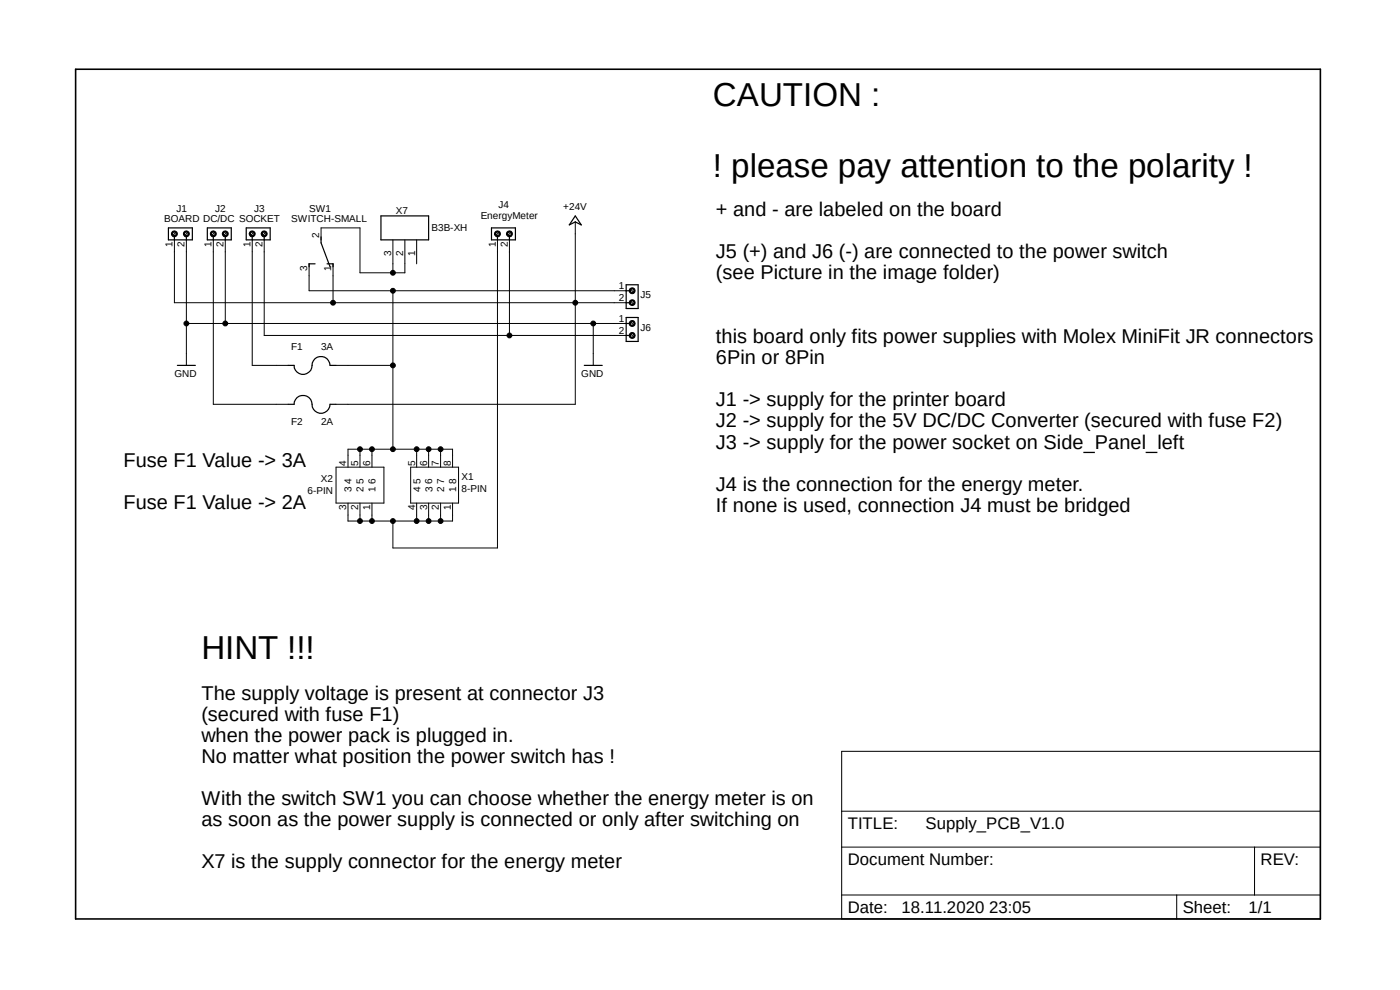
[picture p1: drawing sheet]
<?xml version="1.0" encoding="utf-8"?>
<!DOCTYPE eagle SYSTEM "eagle.dtd">
<!--
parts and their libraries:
Wurth_Connectors_WR-TBL Wire Protector: Copyright: Würth Elektronik
-->
<eagle version="9.6.2">
<drawing>
<settings>
<setting alwaysvectorfont="no"/>
<setting verticaltext="up"/>
</settings>
<grid distance="0.635" unitdist="mm" unit="mm" style="lines" multiple="1" display="no" altdistance="0.01" altunitdist="inch" altunit="inch"/>
<schematic xreflabel="%F%N/%S.%C%R" xrefpart="/%S.%C%R">
<fusionteam huburn="a.YnVzaW5lc3M6bXlnbXgzMjc4" projecturn="a.YnVzaW5lc3M6bXlnbXgzMjc4IzIwMjAwNTIwMjk5OTY3NTUx" folderUrn="urn:adsk.wipprod:fs.folder:co.1F2SFCsCQG-UAgFvUaN0Pg"  versionUrn="urn:adsk.wipprod:fs.file:vf.50f0NdwxRUGzM1-X60R8xw?version=1" camFileUrn="" camFileVersionUrn="" lastpublishedchangeguid="93209b25-4fe8-7736-ce1b-a40a2de08063"/>
<libraries>
<library name="frames">
<symbols>
<symbol name="DINA4_L">
<frame x1="0" y1="0" x2="264.16" y2="180.34" columns="4" rows="4" layer="94" border-left="no" border-top="no" border-right="no" border-bottom="no"/>
</symbol>
<symbol name="DOCFIELD">
<wire x1="0" y1="0" x2="71.12" y2="0" width="0.1016" layer="94"/>
<wire x1="101.6" y1="15.24" x2="87.63" y2="15.24" width="0.1016" layer="94"/>
<wire x1="0" y1="0" x2="0" y2="5.08" width="0.1016" layer="94"/>
<wire x1="0" y1="5.08" x2="71.12" y2="5.08" width="0.1016" layer="94"/>
<wire x1="0" y1="5.08" x2="0" y2="15.24" width="0.1016" layer="94"/>
<wire x1="101.6" y1="15.24" x2="101.6" y2="5.08" width="0.1016" layer="94"/>
<wire x1="71.12" y1="5.08" x2="71.12" y2="0" width="0.1016" layer="94"/>
<wire x1="71.12" y1="5.08" x2="87.63" y2="5.08" width="0.1016" layer="94"/>
<wire x1="71.12" y1="0" x2="101.6" y2="0" width="0.1016" layer="94"/>
<wire x1="87.63" y1="15.24" x2="87.63" y2="5.08" width="0.1016" layer="94"/>
<wire x1="87.63" y1="15.24" x2="0" y2="15.24" width="0.1016" layer="94"/>
<wire x1="87.63" y1="5.08" x2="101.6" y2="5.08" width="0.1016" layer="94"/>
<wire x1="101.6" y1="5.08" x2="101.6" y2="0" width="0.1016" layer="94"/>
<wire x1="0" y1="15.24" x2="0" y2="22.86" width="0.1016" layer="94"/>
<wire x1="101.6" y1="35.56" x2="0" y2="35.56" width="0.1016" layer="94"/>
<wire x1="101.6" y1="35.56" x2="101.6" y2="22.86" width="0.1016" layer="94"/>
<wire x1="0" y1="22.86" x2="101.6" y2="22.86" width="0.1016" layer="94"/>
<wire x1="0" y1="22.86" x2="0" y2="35.56" width="0.1016" layer="94"/>
<wire x1="101.6" y1="22.86" x2="101.6" y2="15.24" width="0.1016" layer="94"/>
<text x="1.27" y="1.27" size="2.54" layer="94">Date:</text>
<text x="12.7" y="1.27" size="2.54" layer="94">&gt;LAST_DATE_TIME</text>
<text x="72.39" y="1.27" size="2.54" layer="94">Sheet:</text>
<text x="86.36" y="1.27" size="2.54" layer="94">&gt;SHEET</text>
<text x="88.9" y="11.43" size="2.54" layer="94">REV:</text>
<text x="1.27" y="19.05" size="2.54" layer="94">TITLE:</text>
<text x="1.27" y="11.43" size="2.54" layer="94">Document Number:</text>
<text x="17.78" y="19.05" size="2.54" layer="94">&gt;DRAWING_NAME</text>
</symbol>
</symbols>
<devicesets>
<deviceset name="DINA4_L" prefix="FRAME" uservalue="yes">
<gates>
<gate name="G$1" symbol="DINA4_L" x="0" y="0"/>
<gate name="G$2" symbol="DOCFIELD" x="162.56" y="0" addlevel="must"/>
</gates>
<devices>
<device name="">
<technologies>
<technology name=""/>
</technologies>
</device>
</devices>
</deviceset>
</devicesets>
</library>
<library name="con-molex-minifit">
<symbols>
<symbol name="8-PIN">
<pin name="1" x="-6.35" y="3.81" length="short"/>
<pin name="2" x="-6.35" y="1.27" length="short"/>
<pin name="3" x="-6.35" y="-1.27" length="short"/>
<pin name="4" x="-6.35" y="-3.81" length="short"/>
<pin name="5" x="6.35" y="-3.81" length="short" rot="R180"/>
<pin name="6" x="6.35" y="-1.27" length="short" rot="R180"/>
<pin name="7" x="6.35" y="1.27" length="short" rot="R180"/>
<pin name="8" x="6.35" y="3.81" length="short" rot="R180"/>
<wire x1="-3.81" y1="5.08" x2="-3.81" y2="-5.08" width="0.2" layer="94"/>
<wire x1="-3.81" y1="-5.08" x2="3.81" y2="-5.08" width="0.2" layer="94"/>
<wire x1="3.81" y1="-5.08" x2="3.81" y2="5.08" width="0.2" layer="94"/>
<wire x1="3.81" y1="5.08" x2="-3.81" y2="5.08" width="0.2" layer="94"/>
<text x="-3.81" y="6.35" size="1.27" layer="95">&gt;NAME</text>
<text x="-3.81" y="-7.62" size="1.27" layer="96">&gt;VALUE</text>
</symbol>
<symbol name="6-PIN">
<pin name="1" x="-6.35" y="2.54" length="short"/>
<pin name="2" x="-6.35" y="0" length="short"/>
<pin name="3" x="-6.35" y="-2.54" length="short"/>
<pin name="4" x="6.35" y="-2.54" length="short" rot="R180"/>
<pin name="5" x="6.35" y="0" length="short" rot="R180"/>
<pin name="6" x="6.35" y="2.54" length="short" rot="R180"/>
<wire x1="-3.81" y1="5.08" x2="-3.81" y2="-5.08" width="0.2" layer="94"/>
<wire x1="-3.81" y1="-5.08" x2="3.81" y2="-5.08" width="0.2" layer="94"/>
<wire x1="3.81" y1="-5.08" x2="3.81" y2="5.08" width="0.2" layer="94"/>
<wire x1="3.81" y1="5.08" x2="-3.81" y2="5.08" width="0.2" layer="94"/>
<text x="-3.81" y="6.35" size="1.27" layer="95">&gt;NAME</text>
<text x="-3.81" y="-7.62" size="1.27" layer="96">&gt;VALUE</text>
</symbol>
</symbols>
<devicesets>
<deviceset name="8-PIN" prefix="X">
<gates>
<gate name="G$1" symbol="8-PIN" x="0" y="0"/>
</gates>
<devices>
<device name="" package="172447-0208">
<connects>
<connect gate="G$1" pin="1" pad="1"/>
<connect gate="G$1" pin="2" pad="2"/>
<connect gate="G$1" pin="3" pad="3"/>
<connect gate="G$1" pin="4" pad="4"/>
<connect gate="G$1" pin="5" pad="5"/>
<connect gate="G$1" pin="6" pad="6"/>
<connect gate="G$1" pin="7" pad="7"/>
<connect gate="G$1" pin="8" pad="8"/>
</connects>
<package3dinstances>
<package3dinstance package3d_urn="urn:adsk.eagle:package:23812236/6"/>
</package3dinstances>
<technologies>
<technology name=""/>
</technologies>
</device>
<device name="90" package="46991-1008">
<connects>
<connect gate="G$1" pin="1" pad="1"/>
<connect gate="G$1" pin="2" pad="2"/>
<connect gate="G$1" pin="3" pad="3"/>
<connect gate="G$1" pin="4" pad="4"/>
<connect gate="G$1" pin="5" pad="5"/>
<connect gate="G$1" pin="6" pad="6"/>
<connect gate="G$1" pin="7" pad="7"/>
<connect gate="G$1" pin="8" pad="8"/>
</connects>
<package3dinstances>
<package3dinstance package3d_urn="urn:adsk.eagle:package:23812237/3"/>
</package3dinstances>
<technologies>
<technology name=""/>
</technologies>
</device>
</devices>
</deviceset>
<deviceset name="6-PIN" prefix="X">
<gates>
<gate name="G$1" symbol="6-PIN" x="0" y="0"/>
</gates>
<devices>
<device name="" package="172447-1206">
<connects>
<connect gate="G$1" pin="1" pad="1"/>
<connect gate="G$1" pin="2" pad="2"/>
<connect gate="G$1" pin="3" pad="3"/>
<connect gate="G$1" pin="4" pad="4"/>
<connect gate="G$1" pin="5" pad="5"/>
<connect gate="G$1" pin="6" pad="6"/>
</connects>
<package3dinstances>
<package3dinstance package3d_urn="urn:adsk.eagle:package:24772424/2"/>
</package3dinstances>
<technologies>
<technology name=""/>
</technologies>
</device>
</devices>
</deviceset>
</devicesets>
</library>
<library name="supply1">
<symbols>
<symbol name="+24V">
<wire x1="1.27" y1="-0.635" x2="0" y2="0" width="0.254" layer="94"/>
<wire x1="0" y1="0" x2="-1.27" y2="-0.635" width="0.254" layer="94"/>
<wire x1="1.27" y1="-0.635" x2="0" y2="1.27" width="0.254" layer="94"/>
<wire x1="0" y1="1.27" x2="-1.27" y2="-0.635" width="0.254" layer="94"/>
<text x="-2.54" y="-5.08" size="1.778" layer="96" rot="R90">&gt;VALUE</text>
<pin name="+24V" x="0" y="-2.54" visible="off" length="short" direction="sup" rot="R90"/>
</symbol>
<symbol name="GND">
<wire x1="-1.905" y1="0" x2="1.905" y2="0" width="0.254" layer="94"/>
<text x="-2.54" y="-2.54" size="1.778" layer="96">&gt;VALUE</text>
<pin name="GND" x="0" y="2.54" visible="off" length="short" direction="sup" rot="R270"/>
</symbol>
</symbols>
<devicesets>
<deviceset name="+24V" prefix="P+">
<gates>
<gate name="1" symbol="+24V" x="0" y="0"/>
</gates>
<devices>
<device name="">
<technologies>
<technology name=""/>
</technologies>
</device>
</devices>
</deviceset>
<deviceset name="GND" prefix="GND">
<gates>
<gate name="1" symbol="GND" x="0" y="0"/>
</gates>
<devices>
<device name="">
<technologies>
<technology name=""/>
</technologies>
</device>
</devices>
</deviceset>
</devicesets>
</library>
<library name="Fuse Holder">
<symbols>
<symbol name="FUSE">
<pin name="1" x="-7.62" y="0" visible="off" length="short" direction="pas"/>
<pin name="2" x="7.62" y="0" visible="off" length="short" direction="pas" rot="R180"/>
<wire x1="0" y1="0" x2="-3.81" y2="0" width="0.254" layer="94" curve="180"/>
<wire x1="-5.08" y1="0" x2="-3.81" y2="0" width="0.254" layer="94"/>
<wire x1="0" y1="0" x2="3.81" y2="0" width="0.254" layer="94" curve="180"/>
<wire x1="3.81" y1="0" x2="5.08" y2="0" width="0.254" layer="94"/>
<text x="-2.54" y="3.302" size="1.27" layer="95">&gt;NAME</text>
<text x="-2.54" y="-4.064" size="1.27" layer="96">&gt;VALUE</text>
</symbol>
</symbols>
<devicesets>
<deviceset name="01530008Z" prefix="F">
<gates>
<gate name="G$1" symbol="FUSE" x="0" y="0"/>
</gates>
<devices>
<device name="" package="01530008Z">
<connects>
<connect gate="G$1" pin="1" pad="1"/>
<connect gate="G$1" pin="2" pad="2"/>
</connects>
<package3dinstances>
<package3dinstance package3d_urn="urn:adsk.eagle:package:15298256/3"/>
</package3dinstances>
<technologies>
<technology name="">
<attribute name="CREATED_BY" value=" PCBLayout.com" constant="no"/>
<attribute name="DIGIKEY_PARTNO" value="F065-ND" constant="no"/>
<attribute name="MANUFACTURER" value="Littelfuse Inc." constant="no"/>
<attribute name="MPN" value="01530008Z" constant="no"/>
</technology>
</technologies>
</device>
<device name="IMAXX" package="H7810">
<connects>
<connect gate="G$1" pin="1" pad="1"/>
<connect gate="G$1" pin="2" pad="2"/>
</connects>
<package3dinstances>
<package3dinstance package3d_urn="urn:adsk.eagle:package:23814259/4"/>
</package3dinstances>
<technologies>
<technology name=""/>
</technologies>
</device>
</devices>
</deviceset>
</devicesets>
</library>
<library name="Connector-JST-XH">
<symbols>
<symbol name="XH-3PIN">
<wire x1="2.54" y1="5.08" x2="2.54" y2="-5.08" width="0.254" layer="94"/>
<wire x1="2.54" y1="-5.08" x2="-2.54" y2="-5.08" width="0.254" layer="94"/>
<wire x1="-2.54" y1="-5.08" x2="-2.54" y2="5.08" width="0.254" layer="94"/>
<wire x1="-2.54" y1="5.08" x2="2.54" y2="5.08" width="0.254" layer="94"/>
<pin name="1" x="-7.62" y="2.54" visible="pad" length="middle" direction="pas"/>
<pin name="2" x="-7.62" y="0" visible="pad" length="middle" direction="pas"/>
<pin name="3" x="-7.62" y="-2.54" visible="pad" length="middle" direction="pas"/>
<text x="-5.08" y="6.096" size="1.778" layer="95">&gt;NAME</text>
<text x="-5.08" y="-7.62" size="1.778" layer="96">&gt;VALUE</text>
</symbol>
</symbols>
<devicesets>
<deviceset name="B3B-XH" prefix="X">
<gates>
<gate name="G$1" symbol="XH-3PIN" x="0" y="0"/>
</gates>
<devices>
<device name="" package="B3B-XH-A">
<connects>
<connect gate="G$1" pin="1" pad="1"/>
<connect gate="G$1" pin="2" pad="2"/>
<connect gate="G$1" pin="3" pad="3"/>
</connects>
<package3dinstances>
<package3dinstance package3d_urn="urn:adsk.eagle:package:20165677/4"/>
</package3dinstances>
<technologies>
<technology name=""/>
</technologies>
</device>
<device name="H" package="B3B-XH-H">
<connects>
<connect gate="G$1" pin="1" pad="1"/>
<connect gate="G$1" pin="2" pad="2"/>
<connect gate="G$1" pin="3" pad="3"/>
</connects>
<package3dinstances>
<package3dinstance package3d_urn="urn:adsk.eagle:package:21528331/4"/>
</package3dinstances>
<technologies>
<technology name=""/>
</technologies>
</device>
</devices>
</deviceset>
</devicesets>
</library>
<library name="Wurth_Connectors_WR-TBL Wire Protector">
<symbols>
<symbol name="2PINS_ENTRY">
<pin name="1" x="-2.54" y="-5.08" visible="pad" length="short" direction="pas" rot="R90"/>
<pin name="2" x="0" y="-5.08" visible="pad" length="short" direction="pas" rot="R90"/>
<wire x1="-3.81" y1="0" x2="1.27" y2="0" width="0.254" layer="94"/>
<wire x1="1.27" y1="-2.54" x2="0" y2="-2.54" width="0.254" layer="94"/>
<wire x1="0" y1="-2.54" x2="-2.54" y2="-2.54" width="0.254" layer="94"/>
<wire x1="-2.54" y1="-2.54" x2="-3.81" y2="-2.54" width="0.254" layer="94"/>
<wire x1="-3.81" y1="-2.54" x2="-3.81" y2="0" width="0.254" layer="94"/>
<wire x1="1.27" y1="0" x2="1.27" y2="-2.54" width="0.254" layer="94"/>
<wire x1="-2.54" y1="-1.778" x2="-2.54" y2="-2.54" width="0.254" layer="94"/>
<wire x1="0" y1="-1.778" x2="0" y2="-2.54" width="0.254" layer="94"/>
<wire x1="-2.286" y1="-1.016" x2="-2.794" y2="-1.524" width="0.1524" layer="94"/>
<wire x1="0.254" y1="-1.016" x2="-0.254" y2="-1.524" width="0.1524" layer="94"/>
<circle x="-2.54" y="-1.27" radius="0.508" width="0.254" layer="94"/>
<circle x="0" y="-1.27" radius="0.508" width="0.254" layer="94"/>
<text x="-4.88" y="-0.922" size="1.016" layer="95" align="bottom-right">&gt;NAME</text>
<text x="-4.83" y="-2.58" size="1.016" layer="96" align="bottom-right">&gt;VALUE</text>
</symbol>
</symbols>
<devicesets>
<deviceset name="691101710002" prefix="J" uservalue="yes">
<gates>
<gate name="G$1" symbol="2PINS_ENTRY" x="0" y="0"/>
</gates>
<devices>
<device name="" package="691101710002">
<connects>
<connect gate="G$1" pin="1" pad="1"/>
<connect gate="G$1" pin="2" pad="2"/>
</connects>
<package3dinstances>
<package3dinstance package3d_urn="urn:adsk.eagle:package:24746888/2"/>
</package3dinstances>
<technologies>
<technology name="">
<attribute name="DATASHEET-URL" value="https://www.we-online.com/catalog/datasheet/691101710002.pdf" constant="no"/>
<attribute name="IR-UL" value="16A" constant="no"/>
<attribute name="IR-VDE" value="16A" constant="no"/>
<attribute name="MOUNT" value="THT" constant="no"/>
<attribute name="PART-NUMBER" value=" 691101710002 " constant="no"/>
<attribute name="PINS" value=" 2 " constant="no"/>
<attribute name="PITCH" value="5mm" constant="no"/>
<attribute name="TYPE" value="Horizontal" constant="no"/>
<attribute name="WIRE" value="26 to 14 (AWG) 0.129 to 2.08 (mm²)" constant="no"/>
<attribute name="WORKING-VOLTAGE-UL" value="250V(AC)" constant="no"/>
<attribute name="WORKING-VOLTAGE-VDE" value="250V(AC)" constant="no"/>
</technology>
</technologies>
</device>
</devices>
</deviceset>
</devicesets>
</library>
<library name="Switch_mini">
<symbols>
<symbol name="U">
<wire x1="0" y1="-3.175" x2="0" y2="-1.905" width="0.254" layer="94"/>
<wire x1="0" y1="-1.905" x2="-1.905" y2="3.175" width="0.254" layer="94"/>
<wire x1="1.27" y1="2.54" x2="2.54" y2="2.54" width="0.254" layer="94"/>
<wire x1="2.54" y1="2.54" x2="2.54" y2="3.175" width="0.254" layer="94"/>
<wire x1="-2.54" y1="2.54" x2="-1.27" y2="2.54" width="0.254" layer="94"/>
<wire x1="-2.54" y1="2.54" x2="-2.54" y2="3.175" width="0.254" layer="94"/>
<text x="5.08" y="-2.54" size="1.778" layer="95" rot="R90">&gt;NAME</text>
<text x="7.62" y="-2.54" size="1.778" layer="96" rot="R90">&gt;VALUE</text>
<pin name="P" x="0" y="-5.08" visible="pad" length="short" direction="pas" rot="R90"/>
<pin name="S" x="2.54" y="5.08" visible="pad" length="short" direction="pas" rot="R270"/>
<pin name="O" x="-2.54" y="5.08" visible="pad" length="short" direction="pas" rot="R270"/>
</symbol>
</symbols>
<devicesets>
<deviceset name="SWITCH-SMALL" prefix="SW">
<gates>
<gate name="G$1" symbol="U" x="0" y="0"/>
</gates>
<devices>
<device name="" package="V_SWITCH">
<connects>
<connect gate="G$1" pin="O" pad="1"/>
<connect gate="G$1" pin="P" pad="2"/>
<connect gate="G$1" pin="S" pad="3"/>
</connects>
<package3dinstances>
<package3dinstance package3d_urn="urn:adsk.eagle:package:24782102/2"/>
</package3dinstances>
<technologies>
<technology name=""/>
</technologies>
</device>
</devices>
</deviceset>
</devicesets>
</library>
</libraries>
<attributes>
</attributes>
<variantdefs>
</variantdefs>
<classes>
<class number="0" name="default" width="0" drill="0">
</class>
</classes>
<parts>
<part name="FRAME1" library="frames" deviceset="DINA4_L" device=""/>
<part name="X1" library="con-molex-minifit" deviceset="8-PIN" device="" package3d_urn="urn:adsk.eagle:package:23812236/6" value="8-PIN"/>
<part name="P+1" library="supply1" deviceset="+24V" device=""/>
<part name="GND2" library="supply1" deviceset="GND" device=""/>
<part name="GND1" library="supply1" deviceset="GND" device=""/>
<part name="F1" library="Fuse Holder" deviceset="01530008Z" device="IMAXX" package3d_urn="urn:adsk.eagle:package:23814259/4" value="3A"/>
<part name="F2" library="Fuse Holder" deviceset="01530008Z" device="IMAXX" package3d_urn="urn:adsk.eagle:package:23814259/4" value="2A"/>
<part name="X7" library="Connector-JST-XH" deviceset="B3B-XH" device="" package3d_urn="urn:adsk.eagle:package:20165677/4"/>
<part name="J1" library="Wurth_Connectors_WR-TBL Wire Protector" deviceset="691101710002" device="" package3d_urn="urn:adsk.eagle:package:24746888/2" value="BOARD"/>
<part name="J2" library="Wurth_Connectors_WR-TBL Wire Protector" deviceset="691101710002" device="" package3d_urn="urn:adsk.eagle:package:24746888/2" value="DC/DC"/>
<part name="J3" library="Wurth_Connectors_WR-TBL Wire Protector" deviceset="691101710002" device="" package3d_urn="urn:adsk.eagle:package:24746888/2" value="SOCKET"/>
<part name="J4" library="Wurth_Connectors_WR-TBL Wire Protector" deviceset="691101710002" device="" package3d_urn="urn:adsk.eagle:package:24746888/2" value="EnergyMeter"/>
<part name="J5" library="Wurth_Connectors_WR-TBL Wire Protector" deviceset="691101710002" device="" package3d_urn="urn:adsk.eagle:package:24746888/2"/>
<part name="J6" library="Wurth_Connectors_WR-TBL Wire Protector" deviceset="691101710002" device="" package3d_urn="urn:adsk.eagle:package:24746888/2"/>
<part name="X2" library="con-molex-minifit" deviceset="6-PIN" device="" package3d_urn="urn:adsk.eagle:package:24772424/2"/>
<part name="SW1" library="Switch_mini" deviceset="SWITCH-SMALL" device="" package3d_urn="urn:adsk.eagle:package:24782102/2"/>
</parts>
<sheets>
<sheet>
<plain>
<text x="135.89" y="149.225" size="3" layer="94">+ and - are labeled on the board</text>
<text x="135.255" y="157.48" size="5" layer="94">CAUTION :

! please pay attention to the polarity !</text>
<text x="135.89" y="86.36" size="3" layer="94">J5 (+) and J6 (-) are connected to the power switch
(see Picture in the image folder)


this board only fits power supplies with Molex MiniFit JR connectors
6Pin or 8Pin

J1 -&gt; supply for the printer board
J2 -&gt; supply for the 5V DC/DC Converter (secured with fuse F2)
J3 -&gt; supply for the power socket on Side_Panel_left

J4 is the connection for the energy meter.
If none is used, connection J4 must be bridged</text>
<text x="26.67" y="55.245" size="5" layer="94">HINT !!!</text>
<text x="26.67" y="33.02" size="3" layer="94">
The supply voltage is present at connector J3
(secured with fuse F1)
when the power pack is plugged in.
No matter what position the power switch has !</text>
<text x="26.67" y="10.795" size="3" layer="94">With the switch SW1 you can choose whether the energy meter is on
as soon as the power supply is connected or only after switching on

X7 is the supply connector for the energy meter</text>
<text x="10.16" y="86.995" size="3" layer="94">Fuse F1 Value -&gt; 3A

Fuse F1 Value -&gt; 2A</text>
</plain>
<instances>
<instance part="FRAME1" gate="G$1" x="0" y="0" smashed="yes"/>
<instance part="FRAME1" gate="G$2" x="162.56" y="0" smashed="yes">
<attribute name="LAST_DATE_TIME" x="175.26" y="1.27" size="2.54" layer="94"/>
<attribute name="SHEET" x="248.92" y="1.27" size="2.54" layer="94"/>
<attribute name="DRAWING_NAME" x="180.34" y="19.05" size="2.54" layer="94"/>
</instance>
<instance part="X1" gate="G$1" x="76.2" y="92.075" smashed="yes" rot="MR90">
<attribute name="NAME" x="81.915" y="94.615" size="1.5" layer="95" rot="MR180"/>
<attribute name="VALUE" x="81.915" y="92.075" size="1.5" layer="96" rot="MR180"/>
</instance>
<instance part="P+1" gate="1" x="106.045" y="147.955" smashed="yes">
<attribute name="VALUE" x="103.505" y="150.495" size="1.5" layer="96"/>
</instance>
<instance part="GND2" gate="1" x="23.495" y="117.475" smashed="yes">
<attribute name="VALUE" x="20.955" y="114.935" size="1.5" layer="96"/>
</instance>
<instance part="GND1" gate="1" x="109.855" y="117.475" smashed="yes">
<attribute name="VALUE" x="107.315" y="114.935" size="1.5" layer="96"/>
</instance>
<instance part="F1" gate="G$1" x="50.165" y="117.475" smashed="yes" rot="MR0">
<attribute name="NAME" x="45.72" y="120.777" size="1.5" layer="95"/>
<attribute name="VALUE" x="52.07" y="120.777" size="1.5" layer="96"/>
</instance>
<instance part="F2" gate="G$1" x="50.165" y="109.22" smashed="yes">
<attribute name="NAME" x="45.72" y="104.902" size="1.5" layer="95"/>
<attribute name="VALUE" x="52.07" y="104.902" size="1.5" layer="96"/>
</instance>
<instance part="X7" gate="G$1" x="69.85" y="146.685" smashed="yes" rot="MR90">
<attribute name="NAME" x="67.945" y="149.606" size="1.5" layer="95"/>
<attribute name="VALUE" x="75.565" y="146.05" size="1.5" layer="96"/>
</instance>
<instance part="J1" gate="G$1" x="23.495" y="146.685" smashed="yes">
<attribute name="NAME" x="21.39" y="150.147" size="1.5" layer="95" rot="MR0" align="bottom-right"/>
<attribute name="VALUE" x="18.8" y="147.995" size="1.5" layer="96" rot="MR0" align="bottom-right"/>
</instance>
<instance part="J2" gate="G$1" x="31.75" y="146.685" smashed="yes">
<attribute name="NAME" x="29.645" y="150.147" size="1.5" layer="95" rot="MR0" align="bottom-right"/>
<attribute name="VALUE" x="27.055" y="147.995" size="1.5" layer="96" rot="MR0" align="bottom-right"/>
</instance>
<instance part="J3" gate="G$1" x="40.005" y="146.685" smashed="yes">
<attribute name="NAME" x="37.9" y="150.147" size="1.5" layer="95" rot="MR0" align="bottom-right"/>
<attribute name="VALUE" x="34.675" y="147.995" size="1.5" layer="96" rot="MR0" align="bottom-right"/>
</instance>
<instance part="J4" gate="G$1" x="92.075" y="146.685" smashed="yes">
<attribute name="NAME" x="89.735" y="150.843" size="1.5" layer="95" rot="MR0" align="bottom-right"/>
<attribute name="VALUE" x="85.975" y="148.55" size="1.5" layer="96" rot="MR0" align="bottom-right"/>
</instance>
<instance part="J5" gate="G$1" x="119.38" y="130.81" smashed="yes" rot="R270">
<attribute name="NAME" x="122.12" y="131.793" size="1.5" layer="95" align="bottom-right"/>
<attribute name="VALUE" x="116.8" y="135.64" size="1.016" layer="96" rot="R270" align="bottom-right"/>
</instance>
<instance part="J6" gate="G$1" x="119.38" y="123.825" smashed="yes" rot="R270">
<attribute name="NAME" x="122.12" y="124.808" size="1.5" layer="95" align="bottom-right"/>
<attribute name="VALUE" x="116.8" y="128.655" size="1.016" layer="96" rot="R270" align="bottom-right"/>
</instance>
<instance part="X2" gate="G$1" x="60.325" y="92.075" smashed="yes" rot="MR90">
<attribute name="NAME" x="54.61" y="92.71" size="1.5" layer="95" rot="MR0"/>
<attribute name="VALUE" x="54.61" y="90.17" size="1.5" layer="96" rot="MR0"/>
</instance>
<instance part="SW1" gate="G$1" x="52.07" y="141.605" smashed="yes" rot="R180">
<attribute name="NAME" x="49.53" y="150.147" size="1.5" layer="95"/>
<attribute name="VALUE" x="45.72" y="147.995" size="1.5" layer="96"/>
</instance>
</instances>
<busses>
</busses>
<nets>
<net name="GND" class="0">
<segment>
<pinref part="GND1" gate="1" pin="GND"/>
<pinref part="J6" gate="G$1" pin="1"/>
<pinref part="GND2" gate="1" pin="GND"/>
<pinref part="J1" gate="G$1" pin="2"/>
<pinref part="J2" gate="G$1" pin="2"/>
<wire x1="23.495" y1="120.015" x2="23.495" y2="126.365" width="0.1524" layer="91"/>
<wire x1="23.495" y1="126.365" x2="23.495" y2="141.605" width="0.1524" layer="91"/>
<wire x1="23.495" y1="126.365" x2="31.75" y2="126.365" width="0.1524" layer="91"/>
<wire x1="31.75" y1="126.365" x2="31.75" y2="141.605" width="0.1524" layer="91"/>
<junction x="23.495" y="126.365"/>
<wire x1="114.3" y1="126.365" x2="109.855" y2="126.365" width="0.1524" layer="91"/>
<junction x="31.75" y="126.365"/>
<wire x1="109.855" y1="126.365" x2="31.75" y2="126.365" width="0.1524" layer="91"/>
<wire x1="109.855" y1="120.015" x2="109.855" y2="126.365" width="0.1524" layer="91"/>
<junction x="109.855" y="126.365"/>
</segment>
</net>
<net name="N$3" class="0">
<segment>
<pinref part="X1" gate="G$1" pin="1"/>
<wire x1="80.01" y1="85.725" x2="80.01" y2="84.455" width="0.1524" layer="91"/>
<wire x1="80.01" y1="84.455" x2="77.47" y2="84.455" width="0.1524" layer="91"/>
<pinref part="X1" gate="G$1" pin="4"/>
<wire x1="77.47" y1="84.455" x2="74.93" y2="84.455" width="0.1524" layer="91"/>
<wire x1="74.93" y1="84.455" x2="72.39" y2="84.455" width="0.1524" layer="91"/>
<wire x1="72.39" y1="85.725" x2="72.39" y2="84.455" width="0.1524" layer="91"/>
<pinref part="X1" gate="G$1" pin="3"/>
<wire x1="74.93" y1="85.725" x2="74.93" y2="84.455" width="0.1524" layer="91"/>
<junction x="74.93" y="84.455"/>
<pinref part="X1" gate="G$1" pin="2"/>
<wire x1="77.47" y1="85.725" x2="77.47" y2="84.455" width="0.1524" layer="91"/>
<junction x="77.47" y="84.455"/>
<junction x="72.39" y="84.455"/>
<pinref part="J4" gate="G$1" pin="1"/>
<wire x1="57.785" y1="84.455" x2="60.325" y2="84.455" width="0.1524" layer="91"/>
<wire x1="60.325" y1="84.455" x2="62.865" y2="84.455" width="0.1524" layer="91"/>
<wire x1="62.865" y1="84.455" x2="67.31" y2="84.455" width="0.1524" layer="91"/>
<wire x1="67.31" y1="84.455" x2="72.39" y2="84.455" width="0.1524" layer="91"/>
<wire x1="89.535" y1="141.605" x2="89.535" y2="78.74" width="0.1524" layer="91"/>
<pinref part="X2" gate="G$1" pin="1"/>
<wire x1="62.865" y1="85.725" x2="62.865" y2="84.455" width="0.1524" layer="91"/>
<junction x="62.865" y="84.455"/>
<pinref part="X2" gate="G$1" pin="2"/>
<wire x1="60.325" y1="85.725" x2="60.325" y2="84.455" width="0.1524" layer="91"/>
<junction x="60.325" y="84.455"/>
<pinref part="X2" gate="G$1" pin="3"/>
<wire x1="57.785" y1="85.725" x2="57.785" y2="84.455" width="0.1524" layer="91"/>
<wire x1="89.535" y1="78.74" x2="67.31" y2="78.74" width="0.1524" layer="91"/>
<wire x1="67.31" y1="78.74" x2="67.31" y2="84.455" width="0.1524" layer="91"/>
<junction x="67.31" y="84.455"/>
</segment>
</net>
<net name="N$5" class="0">
<segment>
<pinref part="X1" gate="G$1" pin="5"/>
<wire x1="72.39" y1="98.425" x2="72.39" y2="99.695" width="0.1524" layer="91"/>
<wire x1="72.39" y1="99.695" x2="74.93" y2="99.695" width="0.1524" layer="91"/>
<pinref part="X1" gate="G$1" pin="8"/>
<wire x1="74.93" y1="99.695" x2="77.47" y2="99.695" width="0.1524" layer="91"/>
<wire x1="77.47" y1="99.695" x2="80.01" y2="99.695" width="0.1524" layer="91"/>
<wire x1="80.01" y1="98.425" x2="80.01" y2="99.695" width="0.1524" layer="91"/>
<pinref part="X1" gate="G$1" pin="7"/>
<wire x1="77.47" y1="98.425" x2="77.47" y2="99.695" width="0.1524" layer="91"/>
<junction x="77.47" y="99.695"/>
<pinref part="X1" gate="G$1" pin="6"/>
<wire x1="74.93" y1="98.425" x2="74.93" y2="99.695" width="0.1524" layer="91"/>
<junction x="74.93" y="99.695"/>
<pinref part="F1" gate="G$1" pin="1"/>
<wire x1="57.785" y1="117.475" x2="67.31" y2="117.475" width="0.1524" layer="91"/>
<pinref part="J5" gate="G$1" pin="1"/>
<pinref part="X2" gate="G$1" pin="4"/>
<wire x1="57.785" y1="98.425" x2="57.785" y2="99.695" width="0.1524" layer="91"/>
<wire x1="57.785" y1="99.695" x2="60.325" y2="99.695" width="0.1524" layer="91"/>
<junction x="72.39" y="99.695"/>
<pinref part="X2" gate="G$1" pin="5"/>
<wire x1="60.325" y1="99.695" x2="62.865" y2="99.695" width="0.1524" layer="91"/>
<wire x1="62.865" y1="99.695" x2="67.31" y2="99.695" width="0.1524" layer="91"/>
<wire x1="67.31" y1="99.695" x2="72.39" y2="99.695" width="0.1524" layer="91"/>
<wire x1="60.325" y1="98.425" x2="60.325" y2="99.695" width="0.1524" layer="91"/>
<junction x="60.325" y="99.695"/>
<pinref part="X2" gate="G$1" pin="6"/>
<wire x1="62.865" y1="98.425" x2="62.865" y2="99.695" width="0.1524" layer="91"/>
<junction x="62.865" y="99.695"/>
<pinref part="SW1" gate="G$1" pin="S"/>
<wire x1="49.53" y1="136.525" x2="49.53" y2="133.35" width="0.1524" layer="91"/>
<wire x1="49.53" y1="133.35" x2="67.31" y2="133.35" width="0.1524" layer="91"/>
<wire x1="67.31" y1="133.35" x2="114.3" y2="133.35" width="0.1524" layer="91"/>
<wire x1="67.31" y1="117.475" x2="67.31" y2="133.35" width="0.1524" layer="91"/>
<junction x="67.31" y="117.475"/>
<junction x="67.31" y="133.35"/>
<wire x1="67.31" y1="117.475" x2="67.31" y2="99.695" width="0.1524" layer="91"/>
<junction x="67.31" y="99.695"/>
</segment>
</net>
<net name="+24V" class="0">
<segment>
<pinref part="P+1" gate="1" pin="+24V"/>
<wire x1="106.045" y1="109.22" x2="106.045" y2="130.81" width="0.1524" layer="91"/>
<wire x1="106.045" y1="130.81" x2="54.61" y2="130.81" width="0.1524" layer="91"/>
<wire x1="54.61" y1="130.81" x2="20.955" y2="130.81" width="0.1524" layer="91"/>
<wire x1="20.955" y1="130.81" x2="20.955" y2="141.605" width="0.1524" layer="91"/>
<wire x1="106.045" y1="145.415" x2="106.045" y2="130.81" width="0.1524" layer="91"/>
<junction x="106.045" y="130.81"/>
<pinref part="F2" gate="G$1" pin="2"/>
<wire x1="57.785" y1="109.22" x2="106.045" y2="109.22" width="0.1524" layer="91"/>
<pinref part="J1" gate="G$1" pin="1"/>
<pinref part="J5" gate="G$1" pin="2"/>
<pinref part="SW1" gate="G$1" pin="O"/>
<wire x1="54.61" y1="136.525" x2="54.61" y2="130.81" width="0.1524" layer="91"/>
<junction x="54.61" y="130.81"/>
<wire x1="114.3" y1="130.81" x2="106.045" y2="130.81" width="0.1524" layer="91"/>
</segment>
</net>
<net name="N$2" class="0">
<segment>
<pinref part="F2" gate="G$1" pin="1"/>
<wire x1="42.545" y1="109.22" x2="29.21" y2="109.22" width="0.1524" layer="91"/>
<wire x1="29.21" y1="109.22" x2="29.21" y2="141.605" width="0.1524" layer="91"/>
<pinref part="J2" gate="G$1" pin="1"/>
</segment>
</net>
<net name="N$4" class="0">
<segment>
<wire x1="114.3" y1="123.825" x2="92.075" y2="123.825" width="0.1524" layer="91"/>
<wire x1="40.005" y1="123.825" x2="92.075" y2="123.825" width="0.1524" layer="91"/>
<wire x1="92.075" y1="141.605" x2="92.075" y2="123.825" width="0.1524" layer="91"/>
<junction x="92.075" y="123.825"/>
<pinref part="J3" gate="G$1" pin="2"/>
<wire x1="40.005" y1="141.605" x2="40.005" y2="123.825" width="0.1524" layer="91"/>
<pinref part="J4" gate="G$1" pin="2"/>
<pinref part="J6" gate="G$1" pin="2"/>
</segment>
</net>
<net name="N$1" class="0">
<segment>
<pinref part="F1" gate="G$1" pin="2"/>
<wire x1="42.545" y1="117.475" x2="37.465" y2="117.475" width="0.1524" layer="91"/>
<wire x1="37.465" y1="117.475" x2="37.465" y2="141.605" width="0.1524" layer="91"/>
<pinref part="J3" gate="G$1" pin="1"/>
</segment>
</net>
<net name="N$6" class="0">
<segment>
<pinref part="X7" gate="G$1" pin="2"/>
<pinref part="X7" gate="G$1" pin="3"/>
<wire x1="52.07" y1="146.685" x2="60.325" y2="146.685" width="0.1524" layer="91"/>
<wire x1="67.31" y1="139.065" x2="67.31" y2="137.16" width="0.1524" layer="91"/>
<wire x1="67.31" y1="137.16" x2="60.325" y2="137.16" width="0.1524" layer="91"/>
<wire x1="60.325" y1="137.16" x2="60.325" y2="146.685" width="0.1524" layer="91"/>
<pinref part="SW1" gate="G$1" pin="P"/>
<wire x1="67.31" y1="137.16" x2="69.85" y2="137.16" width="0.1524" layer="91"/>
<wire x1="69.85" y1="137.16" x2="69.85" y2="139.065" width="0.1524" layer="91"/>
<junction x="67.31" y="137.16"/>
</segment>
</net>
</nets>
</sheet>
</sheets>
</schematic>
</drawing>
<compatibility>
<note version="6.3" minversion="6.2.2" severity="warning">
Since Version 6.2.2 text objects can contain more than one line,
which will not be processed correctly with this version.
</note>
<note version="8.2" severity="warning">
Since Version 8.2, EAGLE supports online libraries. The ids
of those online libraries will not be understood (or retained)
with this version.
</note>
<note version="8.3" severity="warning">
Since Version 8.3, EAGLE supports URNs for individual library
assets (packages, symbols, and devices). The URNs of those assets
will not be understood (or retained) with this version.
</note>
<note version="8.3" severity="warning">
Since Version 8.3, EAGLE supports the association of 3D packages
with devices in libraries, schematics, and board files. Those 3D
packages will not be understood (or retained) with this version.
</note>
</compatibility>
</eagle>
